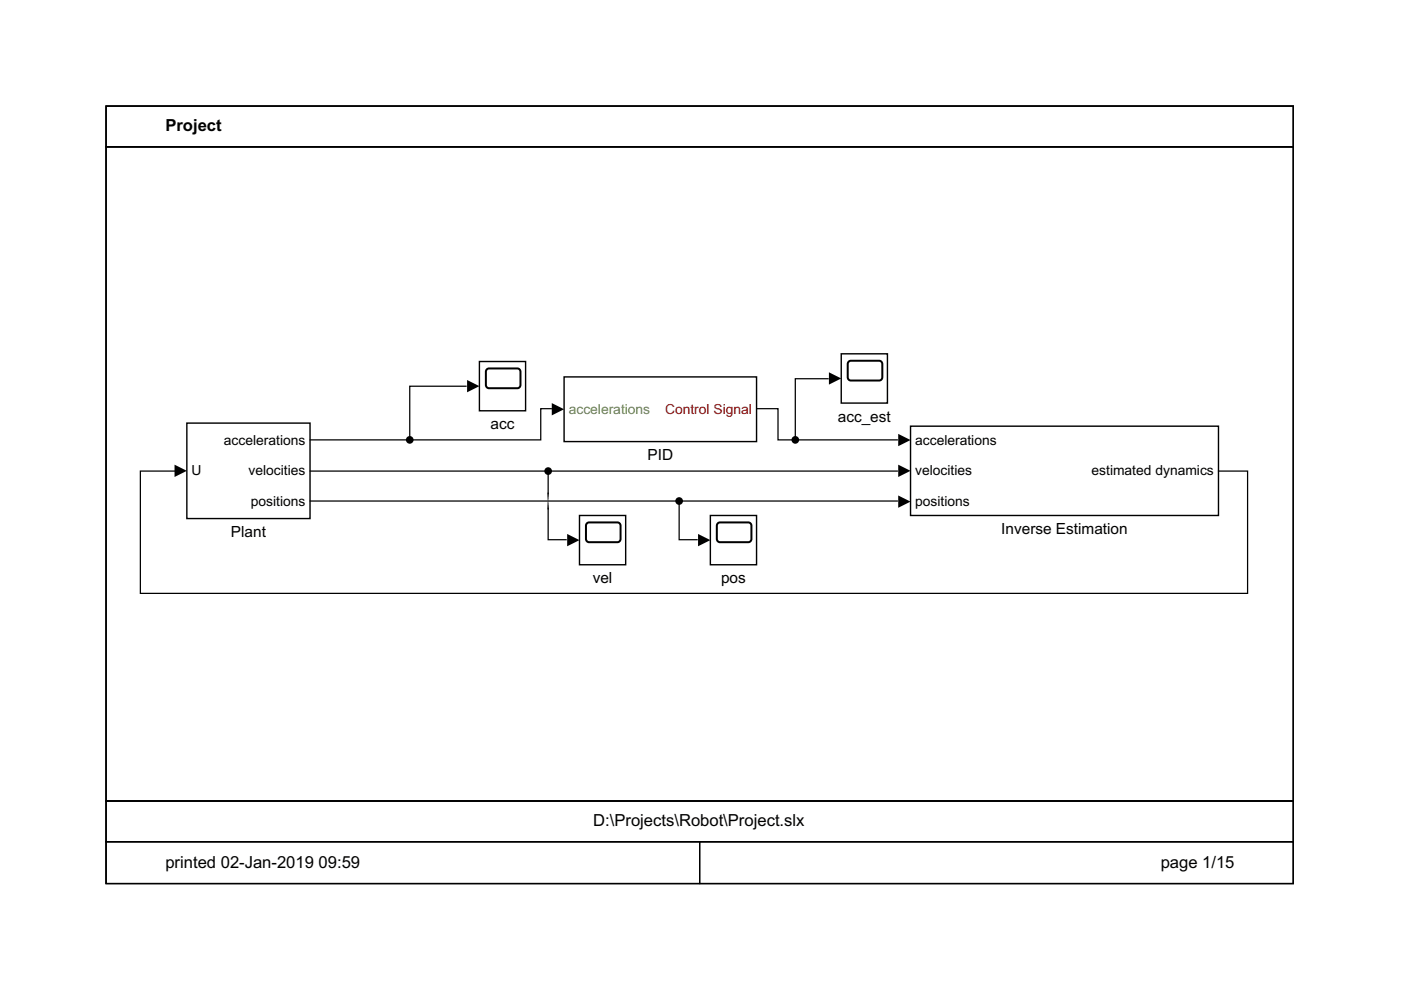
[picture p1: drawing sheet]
<svg xmlns="http://www.w3.org/2000/svg" width="297mm" height="210mm" viewBox="0 0 297 210" stroke-linecap="round" stroke-linejoin="round" font-family="sans-serif">
<path d="M124.4 111l.5-.2h6a.68 .68 0 0 1 .7 .7v2.8a.68 .68 0 0 1-.7 .7h-6a.68 .68 0 0 1-.7-.7v-2.8z" fill="none" stroke="#000" stroke-width=".42"/>
<path d="M122.9 109.3h9.8v10.4h-9.8z" fill="none" stroke="#000" stroke-width=".3"/>
<path d="M150.6 109.3h9.8v10.4h-9.8z" fill="#fff"/>
<path d="M152.2 111l.4-.2h6.1a.68 .68 0 0 1 .6 .7v2.8a.68 .68 0 0 1-.6 .7h-6.1a.68 .68 0 0 1-.6-.7v-2.8z" fill="none" stroke="#000" stroke-width=".42"/>
<path d="M150.6 109.3h9.8v10.4h-9.8z" fill="none" stroke="#000" stroke-width=".3"/>
<path d="M178.4 75h9.8v10.5h-9.8z" fill="#fff"/>
<path d="M179.9 76.7l.5-.2h6a.68 .68 0 0 1 .7 .7v2.8a.68 .68 0 0 1-.7 .7h-6a.68 .68 0 0 1-.7-.7v-2.8z" fill="none" stroke="#000" stroke-width=".42"/>
<path d="M178.4 75h9.8v10.5h-9.8z" fill="none" stroke="#000" stroke-width=".3"/>
<path d="M101.6 76.6h9.8v10.5h-9.8z" fill="#fff"/>
<path d="M103.2 78.3l.5-.2h6a.68 .68 0 0 1 .7 .7v2.8a.68 .68 0 0 1-.7 .7h-6a.68 .68 0 0 1-.7-.7v-2.8z" fill="none" stroke="#000" stroke-width=".42"/>
<path d="M101.6 76.6h9.8v10.5h-9.8z" fill="none" stroke="#000" stroke-width=".3"/>
<path d="M39.6 89.7h26.1v20.2h-26.1z" fill="#fff"/>
<path d="M39.6 89.7h26.1v20.2h-26.1z" fill="none" stroke="#000" stroke-width=".3"/>
<path d="M119.6 79.9h40.8v13.7h-40.8z" fill="#fff"/>
<path d="M119.6 79.9h40.8v13.7h-40.8z" fill="none" stroke="#000" stroke-width=".3"/>
<path d="M193.1 90.4h65.2v18.9h-65.2z" fill="#fff"/>
<path d="M193.1 90.4h65.2v18.9h-65.2z" fill="none" stroke="#000" stroke-width=".3"/>
<path d="M37 98.5l2.6 1.3-2.6 1.3zM99 80.6l2.6 1.3-2.6 1.3zM117 85.5l2.6 1.3-2.6 1.3zM175.7 78.9l2.7 1.3-2.7 1.3zM190.4 92l2.7 1.3-2.7 1.3zM190.4 98.5l2.7 1.3-2.7 1.3zM120.3 113.2l2.6 1.3-2.6 1.3zM148 113.2l2.6 1.3-2.6 1.3zM190.4 105.1l2.7 1.3-2.7 1.3z" fill="#000"/>
<g fill="none" stroke="#000" stroke-width=".26">
<path d="M22.5 31.1h251.7v138.7h-251.7zM22.5 22.5h251.7v8.6h-251.7zM22.5 22.5h251.7v164.8h-251.7zM37.1 99.9h-7.3v25.9h234.7v-25.9h-6.3M65.7 93.3h21.2M65.7 99.9h124.7M98.9 81.9h-12v11.4M116.2 99.9v6.2M117 86.7h-2.4v6.6h-27.7M160.5 86.7h4.5v6.6h3.6M168.6 93.3h21.8M175.7 80.3h-7.1v13"/>
<path d="M65.7 106.2h124.7M116.2 106.4v8h4M116.2 107.7v.3M144 106.2v8.2h3.9M22.5 169.8h251.7v8.7h-251.7zM22.5 178.5h125.8v8.8h-125.8zM22.5 178.5h251.7v8.8h-251.7zM148.3 178.5h125.9v8.8h-125.9z"/>
</g>
<g fill="#000">
<circle cx="86.9" cy="93.3" r=".82"/>
<circle cx="116.2" cy="99.9" r=".82"/>
<circle cx="168.6" cy="93.3" r=".82"/>
<circle cx="144" cy="106.2" r=".82"/>
</g>
<path d="M116.2 104.8v.3M116.2 107.4v.3" fill="none" stroke="#2e2e2e" stroke-width=".26"/>
<path d="M116.2 105.1v.3M116.2 107v.4" fill="none" stroke="#5d5d5d" stroke-width=".26"/>
<path d="M116.2 105.4v.3M116.2 106.7v.3" fill="none" stroke="#8b8b8b" stroke-width=".26"/>
<path d="M116.2 105.7v.4M116.2 106.4v.3" fill="none" stroke="#b9b9b9" stroke-width=".26"/>
<g font-size="3.5">
<text x="35.1" y="27.9">Project</text>
<text x="125.8" y="175.2">D:\Projects\Robot\Project.slx</text>
<text x="35.1" y="184">printed 02-Jan-2019</text>
<text x="67.6" y="184">09:59</text>
<text x="246.1" y="184">page 1/15</text>
</g>
<g font-size="3.3">
<text x="177.6" y="89.4">acc_est</text>
<text x="104" y="91">acc</text>
<text x="137.3" y="97.5">PID</text>
<text x="49" y="113.9">Plant</text>
<text x="212.3" y="113.2">Inverse Estimation</text>
<text x="125.7" y="123.7">vel</text>
<text x="152.9" y="123.7">pos</text>
</g>
<text font-size="2.9" fill="#6b963d" x="120.6" y="87.7">accelerations</text>
<text font-size="2.9" fill="#e60000" x="141" y="87.7">Control Signal</text>
<g font-size="2.9">
<text x="47.5" y="94.3">accelerations</text>
<text x="194" y="94.3">accelerations</text>
<text x="40.6" y="100.8">U</text>
<text x="52.7" y="100.8">velocities</text>
<text x="194" y="100.8">velocities</text>
<text x="231.4" y="100.8">estimated dynamics</text>
<text x="53.2" y="107.3">positions</text>
<text x="194" y="107.3">positions</text>
</g>
</svg>
